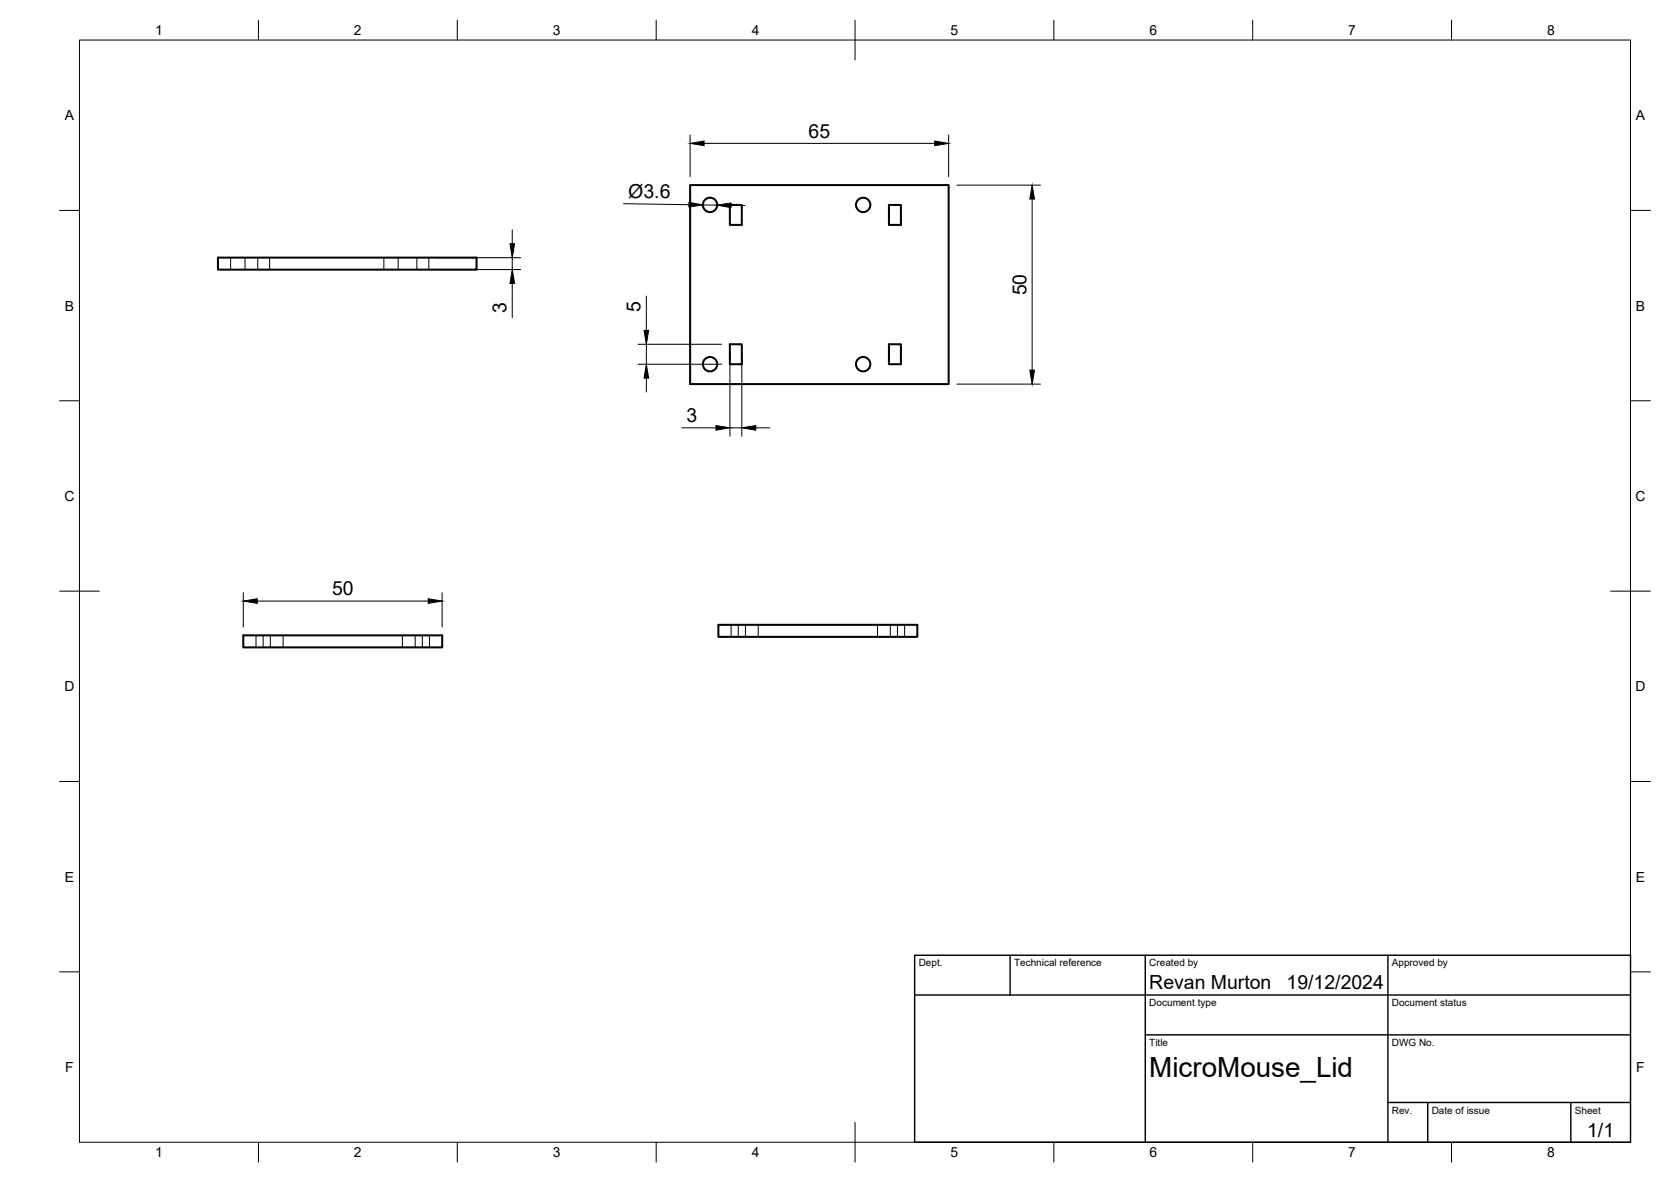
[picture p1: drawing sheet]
<svg xmlns="http://www.w3.org/2000/svg" width="420mm" height="297mm" viewBox="0 0 420 297" stroke-linecap="round" stroke-linejoin="round" font-family="sans-serif">
<!-- layer: Hidden -->
<g fill="none" stroke="#000" stroke-width=".25">
<path d="M58 64.7v3.1M61.6 64.7v3.1M64.8 64.7v3.1M67.8 64.7v3.1M96.5 64.7v3.1M100.1 64.7v3.1M104.8 64.7v3.1M107.8 64.7v3.1M64.4 159.7v3M66.2 159.7v3M68 159.7v3M71.2 159.7v3"/>
<path d="M101.2 159.7v3M104.4 159.7v3M106.2 159.7v3M108 159.7v3M183.8 157v3M185.6 157v3M187.4 157v3M190.6 157v3M220.6 157v3M223.9 157v3M225.7 157v3M227.5 157v3"/>
</g>
<!-- layer: Visible -->
<g fill="none" stroke="#000" stroke-width=".51">
<path d="M173.5 46.5h65v50h-65zM183.5 51.5h3v5h-3zM223.5 51.5h3v5h-3zM54.8 64.7h65v3.1h-65zM183.5 86.5h3v5h-3zM223.5 86.5h3v5h-3zM61.2 159.7h50v3h-50zM180.6 157h50.1v3h-50.1z"/>
<circle cx="178.5" cy="51.5" r="1.81"/>
<circle cx="217" cy="51.5" r="1.81"/>
<circle cx="178.5" cy="91.5" r="1.81"/>
<circle cx="217" cy="91.5" r="1.81"/>
</g>
<!-- layer: BORDER -->
<g fill="none" stroke="#000" stroke-width=".25">
<path d="M20 10.1h390v276.9h-390zM65 5.1v5M115 5.1v5M165 5.1v5M215 5.1v10M265 5.1v5M315 5.1v5M365 5.1v5M15 52.9h5M410 52.9h5M15 100.7h5M410 100.7h5"/>
<path d="M15 148.6h10M405 148.6h10M15 196.4h5M410 196.4h5M15 244.2h5M410 244.2h5M65 287v5M115 287v5M165 287v5M215 282.1v9.9M265 287v5M315 287v5"/>
<path d="M365 287v5"/>
</g>
<!-- layer: TITLEBLOCK -->
<path d="M230 240.1h180v46.9h-180zM230 250h180M254 240.1v9.9M288 240.1v46.9M349 240.1v46.9M288 260.1h122M349 277.1h61M359 277.1v9.9M395 277.1v9.9" fill="none" stroke="#000" stroke-width=".36"/>
<!-- layer: FD_Dimensions -->
<g fill="none" stroke="#000" stroke-width=".25">
<path d="M173.5 33.9v10.5M177 36h58M238.5 33.9v10.5M128.8 57.7v3.5M156.8 51.2l16.4 .2M176.7 51.5h3.6M183.8 51.6l3.5 .1M240.6 46.5h21M259.5 50v43M109.9 64.8h21M109.9 67.7h21M128.8 64.8v2.9"/>
<path d="M128.8 71.3v8.5M162.5 74.4v8.6M160.4 91.5h21M160.4 86.5h21M162.5 86.5v5M162.5 95v3.5M183.5 88.6v21M186.5 88.6v21M240.6 96.5h21M171.4 107.5h8.6M183.5 107.5h3M190 107.5h3.5"/>
<path d="M61.2 149v8.6M64.7 151.1h43M111.2 149v8.6"/>
</g>
<g fill="#000" stroke="#000" stroke-width=".25">
<path d="M173.5 36l3.5-.6v1.2zM235 35.4l3.5 .6-3.5 .6zM173.2 50.8l3.5 .7-3.5 .5zM180.3 51.5l3.5-.5v1.2zM259.5 46.5l.6 3.5h-1.2zM128.2 61.2h1.2l-.6 3.6zM128.8 67.7l.6 3.6h-1.2zM162.5 91.5l.6 3.5h-1.2zM161.9 83h1.2l-.6 3.5zM258.9 93h1.2l-.6 3.5zM180 106.9l3.5 .6-3.5 .6zM186.5 107.5l3.5-.6v1.2z"/>
<path d="M61.2 151.1l3.5-.6v1.1zM107.7 150.5l3.5 .6-3.5 .5z"/>
</g>
<text font-size="7" x="289" y="270.6">MicroMouse_Lid</text>
<g font-size="4.9">
<text x="203.3" y="34.6">65</text>
<text x="158" y="49.7" transform="rotate(1 158 49.7)">Ø3.6</text>
<text x="258.1" y="74.2" transform="rotate(-90 258.1 74.2)">50</text>
<text x="127.3" y="78.6" transform="rotate(-90 127.3 78.6)">3</text>
<text x="161.1" y="78.3" transform="rotate(-90 161.1 78.3)">5</text>
<text x="172.6" y="106.1">3</text>
<text x="83.5" y="149.6">50</text>
<text x="289" y="248.5">Revan Murton</text>
<text x="323.5" y="248.5">19/12/2024</text>
<text x="399.1" y="285.7">1/1</text>
</g>
<g font-size="3.5">
<text x="39" y="8.8">1</text>
<text x="89" y="8.8">2</text>
<text x="139" y="8.8">3</text>
<text x="189" y="8.8">4</text>
<text x="239" y="8.8">5</text>
<text x="289" y="8.8">6</text>
<text x="339" y="8.8">7</text>
<text x="389" y="8.8">8</text>
<text x="16.3" y="30.2">A</text>
<text x="411.3" y="30.2">A</text>
<text x="16.3" y="78">B</text>
<text x="411.3" y="78">B</text>
<text x="16.2" y="125.9">C</text>
<text x="411.2" y="125.9">C</text>
<text x="16.2" y="173.7">D</text>
<text x="411.2" y="173.7">D</text>
<text x="16.3" y="221.6">E</text>
<text x="411.3" y="221.6">E</text>
<text x="16.4" y="269.4">F</text>
<text x="411.4" y="269.4">F</text>
<text x="39" y="290.8">1</text>
<text x="89" y="290.8">2</text>
<text x="139" y="290.8">3</text>
<text x="189" y="290.8">4</text>
<text x="239" y="290.8">5</text>
<text x="289" y="290.8">6</text>
<text x="339" y="290.8">7</text>
<text x="389" y="290.8">8</text>
</g>
<g font-size="2.5">
<text x="231" y="242.9">Dept.</text>
<text x="255" y="242.9">Technical reference</text>
<text x="289" y="242.9">Created by</text>
<text x="350" y="242.9">Approved by</text>
<text x="289" y="252.8">Document type</text>
<text x="350" y="252.8">Document status</text>
<text x="289" y="262.9">Title</text>
<text x="350" y="262.9">DWG No.</text>
<text x="350" y="279.9">Rev.</text>
<text x="360" y="279.9">Date of issue</text>
<text x="396" y="279.9">Sheet</text>
</g>
</svg>
